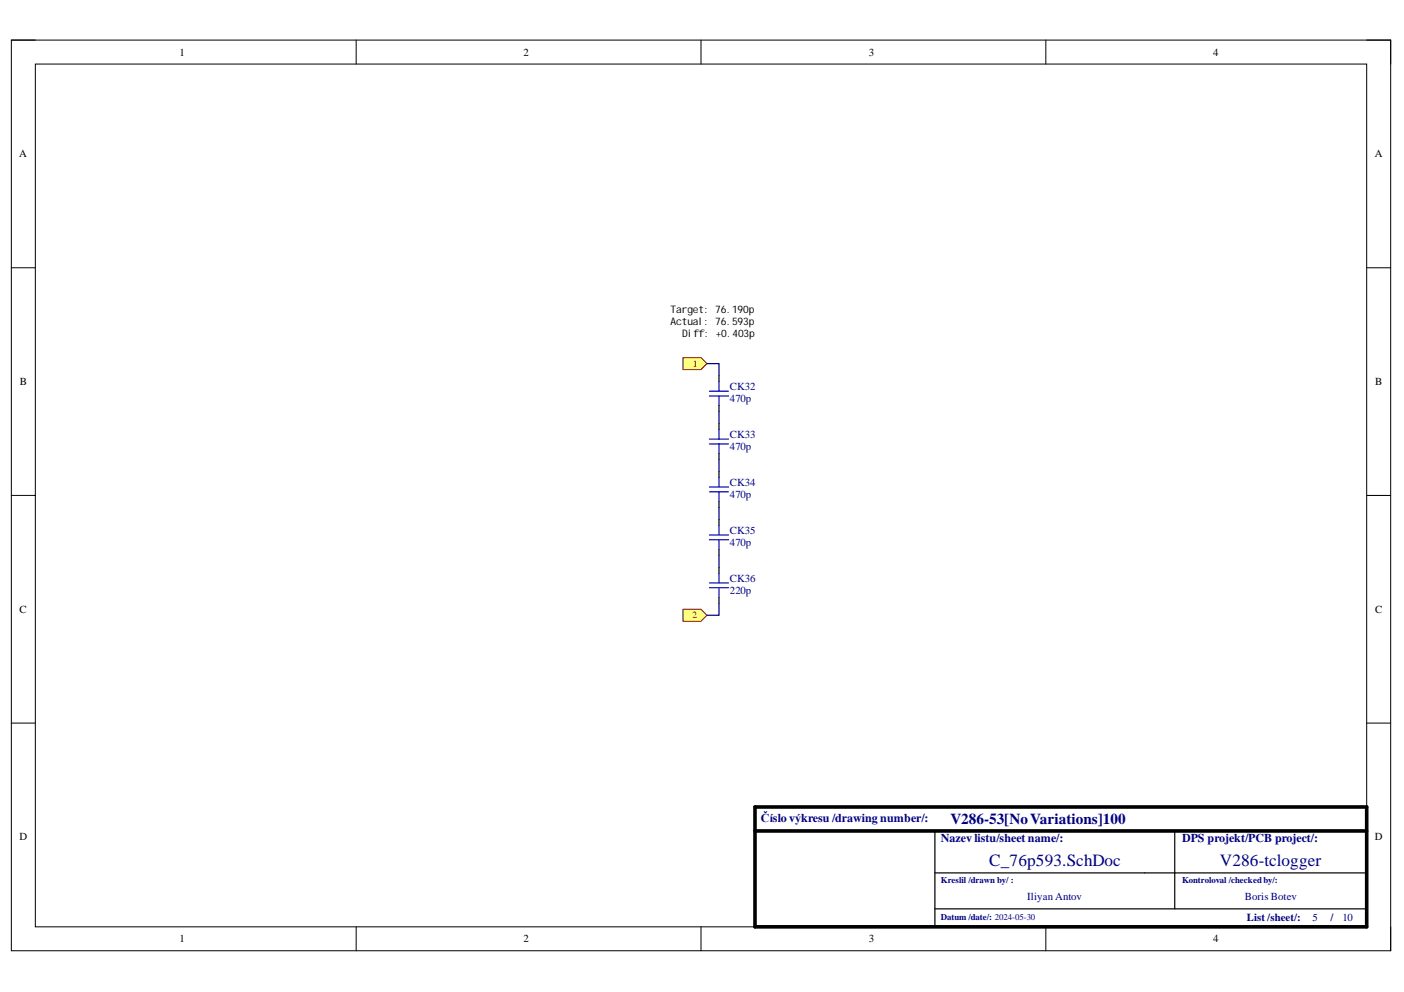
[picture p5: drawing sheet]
<svg xmlns="http://www.w3.org/2000/svg" width="297mm" height="210mm" viewBox="0 0 297 210" stroke-linecap="round" stroke-linejoin="round" font-family="sans-serif">
<path d="M2.4 8.5h291.8v192.7h-291.8z" fill="none" stroke="#000" stroke-width=".21"/>
<path d="M7.5 13.6h281.6v182.5h-281.6z" fill-rule="evenodd" fill="#fff"/>
<g fill="none" stroke="#000" stroke-width=".21">
<path d="M2.4 8.5h5.1M7.5 13.6h281.6v182.5h-281.6zM75.4 8.5v5.1M148.3 8.5v5.1M221.3 8.5v5.1M289.1 8.5h5.1v5.1M2.4 56.7h5.1M289.1 56.7h5.1M2.4 104.8h5.1M289.1 104.8h5.1M2.4 153h5.1M289.1 153h5.1"/>
<path d="M75.4 196.1v5.1M148.3 196.1v5.1M221.3 196.1v5.1M294.2 196.1v5.1"/>
</g>
<path d="M159.7 170.8h129.4v25.3h-129.4zM159.7 175.8h129.4" fill="none" stroke="#000" stroke-width=".76"/>
<path d="M197.8 175.8v20.3M248.5 175.8v16.5M197.8 184.7h91.3M197.8 192.3h91.3" fill="none" stroke="#000" stroke-width=".25"/>
<path d="M139.4 64.3h20.3v7.6h-20.3z" fill-rule="evenodd" fill="#fff"/>
<path d="M139.4 64.3h20.3v7.6h-20.3z" fill="none" stroke="#fff" stroke-width=".21"/>
<path d="M152.1 79.5v1.2M152.1 85.8v1.3M152.1 89.6v1.3M152.1 96v1.2M152.1 99.8v1.2M152.1 106.1v1.3M152.1 109.9v1.3M152.1 116.2v1.3M152.1 120v1.3M152.1 126.4v1.3" fill="none" stroke="#000" stroke-width=".25"/>
<g fill="none" stroke="#00f" stroke-width=".25">
<path d="M150.1 83.8h4M150.1 82.8h4M150.1 93.9h4M150.1 92.9h4M152.1 80.7v2.1M152.1 83.8v2M152.1 90.9v2M152.1 93.9v2.1M150.1 104.1h4M150.1 103.1h4M150.1 114.2h4M150.1 113.2h4"/>
<path d="M152.1 101v2.1M152.1 104.1v2M152.1 111.2v2M152.1 114.2v2M150.1 124.4h4M150.1 123.3h4M152.1 121.3v2M152.1 124.4v2"/>
</g>
<path d="M144.5 75.7h3.8l1.3 1.2-1.3 1.3h-3.8z" fill-rule="evenodd" fill="#ffff80"/>
<path d="M144.5 75.7h3.8l1.3 1.2-1.3 1.3h-3.8z" fill="none" stroke="#800000" stroke-width=".21"/>
<path d="M144.5 128.9h3.8l1.3 1.3-1.3 1.3h-3.8z" fill-rule="evenodd" fill="#ffff80"/>
<path d="M144.5 128.9h3.8l1.3 1.3-1.3 1.3h-3.8z" fill="none" stroke="#800000" stroke-width=".21"/>
<path d="M149.6 76.9h2.5v2.6M152.1 87.1v2.5M152.1 97.2v2.6M152.1 107.4v2.5M152.1 117.5v2.5M152.1 127.7v2.5h-2.5" fill="none" stroke="#000080" stroke-width=".25"/>
<g font-size="3.6" fill="#000080">
<text x="209.3" y="183.3">C_76p593.SchDoc</text>
<text x="258.1" y="183.3">V286-tclogger</text>
</g>
<text font-size="3.2" fill="#000080" x="201.1" y="174.3">V286-53[NoVariations]100</text>
<g font-size="2.5" fill="#000080">
<text x="161" y="174">Číslo výkresu /drawing number/:</text>
<text x="199.1" y="178.3">Nazev listu/sheet name/:</text>
<text x="250.1" y="178.3">DPS projekt/PCB project/:</text>
</g>
<g font-size="2.3">
<text x="38" y="11.7">1</text>
<text x="110.7" y="11.7">2</text>
<text x="183.8" y="11.7">3</text>
<text x="256.7" y="11.7">4</text>
<text x="4.1" y="33.3">A</text>
<text x="290.8" y="33.3">A</text>
<text x="4.2" y="81.5">B</text>
<text x="290.9" y="81.5">B</text>
<text x="4.1" y="129.7">C</text>
<text x="290.9" y="129.7">C</text>
<text x="4.1" y="177.8">D</text>
<text x="290.8" y="177.8">D</text>
<text x="38" y="199.4">1</text>
<text x="110.7" y="199.4">2</text>
<text x="183.8" y="199.4">3</text>
<text x="256.7" y="199.4">4</text>
</g>
<g font-size="2.3" fill="#000080">
<text x="154.4" y="82.5">CK32</text>
<text x="154.4" y="85">470p</text>
<text x="154.4" y="92.6">CK33</text>
<text x="154.4" y="95.2">470p</text>
<text x="154.4" y="102.8">CK34</text>
<text x="154.4" y="105.3">470p</text>
<text x="154.4" y="112.9">CK35</text>
<text x="154.4" y="115.5">470p</text>
<text x="154.4" y="123.1">CK36</text>
<text x="154.4" y="125.6">220p</text>
<text x="217.3" y="190.5">Iliyan Antov</text>
<text x="263.4" y="190.5">Boris Botev</text>
<text x="263.8" y="194.8">List /sheet/:</text>
<text x="277.7" y="194.8">5</text>
<text x="281.5" y="194.8">/</text>
<text x="284" y="194.8">10</text>
</g>
<g font-size="2.2">
<text x="141.9" y="66.3">Target: 76.190p</text>
<text x="141.9" y="68.8">Actual: 76.593p</text>
<text x="144.3" y="71.3">Diff: +0.403p</text>
</g>
<g font-size="2" fill="#800000">
<text x="146.6" y="77.6">1</text>
<text x="146.5" y="130.8">2</text>
</g>
<g font-size="1.9" fill="#000080">
<text x="199.1" y="186.8">Kreslil /drawn by/ :</text>
<text x="250.1" y="186.8">Kontroloval /checked by/:</text>
<text x="199.1" y="194.7">Datum /date/: 2024-05-30</text>
</g>
</svg>
